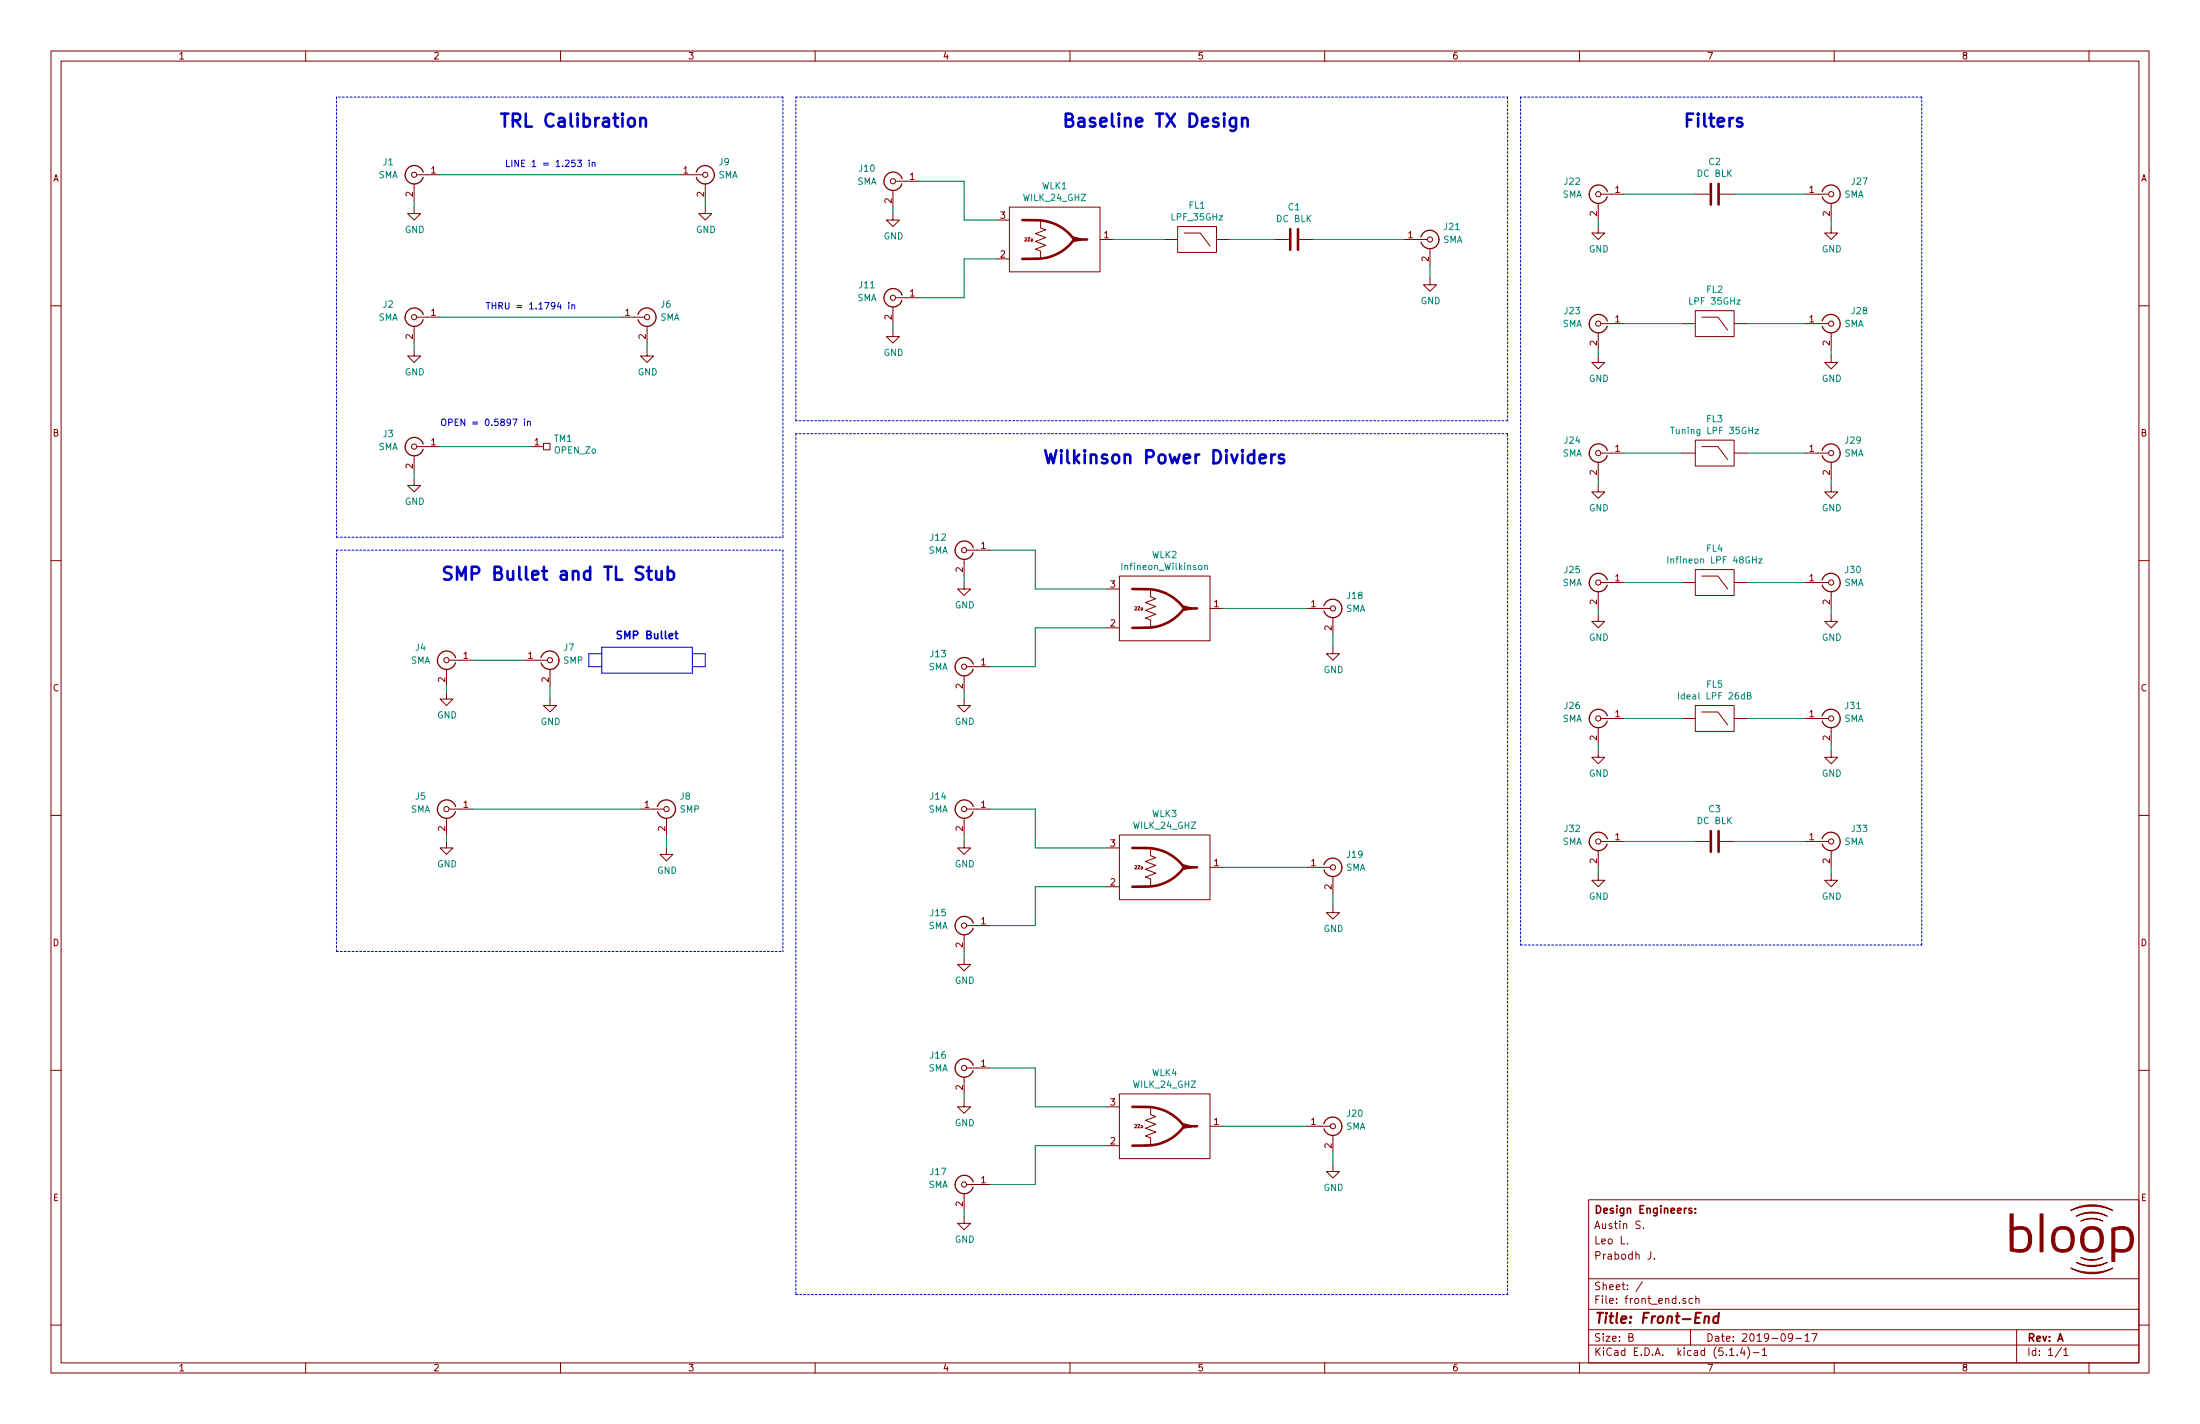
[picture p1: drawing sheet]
EESchema Schematic File Version 4
LIBS:front_end-cache
EELAYER 30 0
EELAYER END
$Descr B 17000 11000
encoding utf-8
Sheet 1 1
Title "Front-End"
Date "2019-09-17"
Rev "A"
Comp ""
Comment1 "Prabodh J."
Comment2 "Leo L."
Comment3 "Austin S."
Comment4 "Design Engineers:"
$EndDescr
Wire Wire Line
	8600 1850 9000 1850
Wire Wire Line
	7700 1700 7450 1700
Wire Wire Line
	7700 2000 7450 2000
$Comp
L power:GND #PWR0101
U 1 1
P 11050 2150
F 0 "#PWR0101" H 11050 1900 50  0001 C CNN
F 1 "GND" H 11055 1977 50  0000 C CNN
F 2 "" H 11050 2150 50  0001 C CNN
F 3 "" H 11050 2150 50  0001 C CNN
	1    11050 2150
	1    0    0    -1  
$EndComp
Wire Wire Line
	14150 1700 14150 1750
$Comp
L power:GND #PWR0103
U 1 1
P 14150 1750
F 0 "#PWR0103" H 14150 1500 50  0001 C CNN
F 1 "GND" H 14155 1577 50  0000 C CNN
F 2 "" H 14150 1750 50  0001 C CNN
F 3 "" H 14150 1750 50  0001 C CNN
	1    14150 1750
	1    0    0    -1  
$EndComp
Wire Wire Line
	13400 1500 13950 1500
$Comp
L power:GND #PWR0104
U 1 1
P 6900 2550
F 0 "#PWR0104" H 6900 2300 50  0001 C CNN
F 1 "GND" H 6905 2377 50  0000 C CNN
F 2 "" H 6900 2550 50  0001 C CNN
F 3 "" H 6900 2550 50  0001 C CNN
	1    6900 2550
	1    0    0    -1  
$EndComp
$Comp
L power:GND #PWR0105
U 1 1
P 6900 1650
F 0 "#PWR0105" H 6900 1400 50  0001 C CNN
F 1 "GND" H 6905 1477 50  0000 C CNN
F 2 "" H 6900 1650 50  0001 C CNN
F 3 "" H 6900 1650 50  0001 C CNN
	1    6900 1650
	1    0    0    -1  
$EndComp
Wire Wire Line
	6900 1600 6900 1650
Wire Wire Line
	6900 2500 6900 2550
Wire Wire Line
	7450 2000 7450 2300
Wire Wire Line
	7450 2300 7100 2300
Wire Wire Line
	7450 1700 7450 1400
Wire Wire Line
	7450 1400 7100 1400
$Comp
L power:GND #PWR0106
U 1 1
P 12350 1750
F 0 "#PWR0106" H 12350 1500 50  0001 C CNN
F 1 "GND" H 12355 1577 50  0000 C CNN
F 2 "" H 12350 1750 50  0001 C CNN
F 3 "" H 12350 1750 50  0001 C CNN
	1    12350 1750
	1    0    0    -1  
$EndComp
Wire Wire Line
	12350 1700 12350 1750
Wire Wire Line
	13100 1500 12550 1500
Wire Wire Line
	5000 2650 5000 2700
$Comp
L power:GND #PWR0107
U 1 1
P 5000 2700
F 0 "#PWR0107" H 5000 2450 50  0001 C CNN
F 1 "GND" H 5005 2527 50  0000 C CNN
F 2 "" H 5000 2700 50  0001 C CNN
F 3 "" H 5000 2700 50  0001 C CNN
	1    5000 2700
	1    0    0    -1  
$EndComp
$Comp
L power:GND #PWR0108
U 1 1
P 3200 2700
F 0 "#PWR0108" H 3200 2450 50  0001 C CNN
F 1 "GND" H 3205 2527 50  0000 C CNN
F 2 "" H 3200 2700 50  0001 C CNN
F 3 "" H 3200 2700 50  0001 C CNN
	1    3200 2700
	1    0    0    -1  
$EndComp
Wire Wire Line
	3200 2650 3200 2700
Wire Wire Line
	3400 2450 4800 2450
Text Notes 3750 2400 0    50   ~ 0
THRU = 1.1794 in\n
$Comp
L bloop:LPF_35GHz FL1
U 1 1
P 9250 1850
F 0 "FL1" H 9250 2115 50  0000 C CNN
F 1 "LPF_35GHz" H 9250 2024 50  0000 C CNN
F 2 "bloop:35GHz_LPF" H 9250 1600 50  0001 C CNN
F 3 "" H 8750 2100 50  0001 C CNN
	1    9250 1850
	1    0    0    -1  
$EndComp
$Comp
L bloop:WILK_24_GHZ WLK1
U 1 1
P 8150 1850
F 0 "WLK1" H 8150 2265 50  0000 C CNN
F 1 "WILK_24_GHZ" H 8150 2174 50  0000 C CNN
F 2 "bloop:Wilk_AWR_Mod" H 8150 2200 50  0001 C CNN
F 3 "" H 8150 2200 50  0001 C CNN
	1    8150 1850
	1    0    0    -1  
$EndComp
$Comp
L Connector:Conn_Coaxial J21
U 1 1
P 11050 1850
F 0 "J21" H 11150 1950 50  0000 L CNN
F 1 "SMA" H 11150 1850 50  0000 L CNN
F 2 "bloop:292-06A-5" H 11050 1850 50  0001 C CNN
F 3 "https://www.hasco-inc.com/content/Southwest/End%20Launch/Jack/SMA_jack_endlaunch_genoutline.pdf" H 11050 1850 50  0001 C CNN
F 4 "292-06A-5" H 11050 1850 50  0001 C CNN "MPN"
	1    11050 1850
	1    0    0    -1  
$EndComp
$Comp
L Device:C C1
U 1 1
P 10000 1850
F 0 "C1" V 9748 1850 50  0000 C CNN
F 1 "DC BLK" V 9839 1850 50  0000 C CNN
F 2 "bloop:DC_Block" H 10038 1700 50  0001 C CNN
F 3 "~" H 10000 1850 50  0001 C CNN
	1    10000 1850
	0    1    1    0   
$EndComp
$Comp
L Connector:Conn_Coaxial J27
U 1 1
P 14150 1500
F 0 "J27" H 14300 1600 50  0000 L CNN
F 1 "SMA" H 14250 1500 50  0000 L CNN
F 2 "bloop:292-06A-5" H 14150 1500 50  0001 C CNN
F 3 "https://www.hasco-inc.com/content/Southwest/End%20Launch/Jack/SMA_jack_endlaunch_genoutline.pdf" H 14150 1500 50  0001 C CNN
F 4 "292-06A-5" H 14150 1500 50  0001 C CNN "MPN"
	1    14150 1500
	1    0    0    -1  
$EndComp
$Comp
L Connector:Conn_Coaxial J10
U 1 1
P 6900 1400
F 0 "J10" H 7100 1500 50  0000 C CNN
F 1 "SMA" H 7100 1400 50  0000 C CNN
F 2 "bloop:292-06A-5" H 6900 1400 50  0001 C CNN
F 3 "https://www.hasco-inc.com/content/Southwest/End%20Launch/Jack/SMA_jack_endlaunch_genoutline.pdf" H 6900 1400 50  0001 C CNN
F 4 "292-06A-5" H 6900 1400 50  0001 C CNN "MPN"
	1    6900 1400
	-1   0    0    -1  
$EndComp
$Comp
L Connector:Conn_Coaxial J11
U 1 1
P 6900 2300
F 0 "J11" H 7100 2400 50  0000 C CNN
F 1 "SMA" H 7100 2300 50  0000 C CNN
F 2 "bloop:292-06A-5" H 6900 2300 50  0001 C CNN
F 3 "https://www.hasco-inc.com/content/Southwest/End%20Launch/Jack/SMA_jack_endlaunch_genoutline.pdf" H 6900 2300 50  0001 C CNN
F 4 "292-06A-5" H 6900 2300 50  0001 C CNN "MPN"
	1    6900 2300
	-1   0    0    -1  
$EndComp
$Comp
L Connector:Conn_Coaxial J22
U 1 1
P 12350 1500
F 0 "J22" H 12550 1600 50  0000 C CNN
F 1 "SMA" H 12550 1500 50  0000 C CNN
F 2 "bloop:292-06A-5" H 12350 1500 50  0001 C CNN
F 3 "https://www.hasco-inc.com/content/Southwest/End%20Launch/Jack/SMA_jack_endlaunch_genoutline.pdf" H 12350 1500 50  0001 C CNN
F 4 "292-06A-5" H 12350 1500 50  0001 C CNN "MPN"
	1    12350 1500
	-1   0    0    -1  
$EndComp
$Comp
L Device:C C2
U 1 1
P 13250 1500
F 0 "C2" V 12998 1500 50  0000 C CNN
F 1 "DC BLK" V 13089 1500 50  0000 C CNN
F 2 "bloop:DC_Block" H 13288 1350 50  0001 C CNN
F 3 "~" H 13250 1500 50  0001 C CNN
	1    13250 1500
	0    1    1    0   
$EndComp
$Comp
L Connector:Conn_Coaxial J6
U 1 1
P 5000 2450
F 0 "J6" H 5100 2550 50  0000 L CNN
F 1 "SMA" H 5100 2450 50  0000 L CNN
F 2 "bloop:292-06A-5" H 5000 2450 50  0001 C CNN
F 3 "https://www.hasco-inc.com/content/Southwest/End%20Launch/Jack/SMA_jack_endlaunch_genoutline.pdf" H 5000 2450 50  0001 C CNN
F 4 "292-06A-5" H 5000 2450 50  0001 C CNN "MPN"
	1    5000 2450
	1    0    0    -1  
$EndComp
$Comp
L Connector:Conn_Coaxial J2
U 1 1
P 3200 2450
F 0 "J2" H 3400 2550 50  0000 C CNN
F 1 "SMA" H 3400 2450 50  0000 C CNN
F 2 "bloop:292-06A-5" H 3200 2450 50  0001 C CNN
F 3 "https://www.hasco-inc.com/content/Southwest/End%20Launch/Jack/SMA_jack_endlaunch_genoutline.pdf" H 3200 2450 50  0001 C CNN
F 4 "292-06A-5" H 3200 2450 50  0001 C CNN "MPN"
	1    3200 2450
	-1   0    0    -1  
$EndComp
Wire Wire Line
	5450 1550 5450 1600
$Comp
L power:GND #PWR0109
U 1 1
P 5450 1600
F 0 "#PWR0109" H 5450 1350 50  0001 C CNN
F 1 "GND" H 5455 1427 50  0000 C CNN
F 2 "" H 5450 1600 50  0001 C CNN
F 3 "" H 5450 1600 50  0001 C CNN
	1    5450 1600
	1    0    0    -1  
$EndComp
$Comp
L power:GND #PWR0110
U 1 1
P 3200 1600
F 0 "#PWR0110" H 3200 1350 50  0001 C CNN
F 1 "GND" H 3205 1427 50  0000 C CNN
F 2 "" H 3200 1600 50  0001 C CNN
F 3 "" H 3200 1600 50  0001 C CNN
	1    3200 1600
	1    0    0    -1  
$EndComp
Wire Wire Line
	3200 1550 3200 1600
Wire Wire Line
	3400 1350 5250 1350
Text Notes 3900 1300 0    50   ~ 0
LINE 1 = 1.253 in\n
$Comp
L Connector:Conn_Coaxial J9
U 1 1
P 5450 1350
F 0 "J9" H 5550 1450 50  0000 L CNN
F 1 "SMA" H 5550 1350 50  0000 L CNN
F 2 "bloop:292-06A-5" H 5450 1350 50  0001 C CNN
F 3 "https://www.hasco-inc.com/content/Southwest/End%20Launch/Jack/SMA_jack_endlaunch_genoutline.pdf" H 5450 1350 50  0001 C CNN
F 4 "292-06A-5" H 5450 1350 50  0001 C CNN "MPN"
	1    5450 1350
	1    0    0    -1  
$EndComp
$Comp
L Connector:Conn_Coaxial J1
U 1 1
P 3200 1350
F 0 "J1" H 3400 1450 50  0000 C CNN
F 1 "SMA" H 3400 1350 50  0000 C CNN
F 2 "bloop:292-06A-5" H 3200 1350 50  0001 C CNN
F 3 "https://www.hasco-inc.com/content/Southwest/End%20Launch/Jack/SMA_jack_endlaunch_genoutline.pdf" H 3200 1350 50  0001 C CNN
F 4 "292-06A-5" H 3200 1350 50  0001 C CNN "MPN"
	1    3200 1350
	-1   0    0    -1  
$EndComp
$Comp
L power:GND #PWR0111
U 1 1
P 3200 3700
F 0 "#PWR0111" H 3200 3450 50  0001 C CNN
F 1 "GND" H 3205 3527 50  0000 C CNN
F 2 "" H 3200 3700 50  0001 C CNN
F 3 "" H 3200 3700 50  0001 C CNN
	1    3200 3700
	1    0    0    -1  
$EndComp
Wire Wire Line
	3200 3650 3200 3700
Wire Wire Line
	3400 3450 4100 3450
Text Notes 3400 3300 0    50   ~ 0
OPEN = 0.5897 in
$Comp
L Connector:Conn_Coaxial J3
U 1 1
P 3200 3450
F 0 "J3" H 3400 3550 50  0000 C CNN
F 1 "SMA" H 3400 3450 50  0000 C CNN
F 2 "bloop:292-06A-5" H 3200 3450 50  0001 C CNN
F 3 "https://www.hasco-inc.com/content/Southwest/End%20Launch/Jack/SMA_jack_endlaunch_genoutline.pdf" H 3200 3450 50  0001 C CNN
F 4 "292-06A-5" H 3200 3450 50  0001 C CNN "MPN"
	1    3200 3450
	-1   0    0    -1  
$EndComp
Wire Notes Line
	2600 750  2600 4150
Wire Notes Line
	2600 4150 6050 4150
Wire Notes Line
	6050 4150 6050 750 
Wire Notes Line
	6050 750  2600 750 
Text Notes 3850 1000 0    100  ~ 20
TRL Calibration
Wire Notes Line
	11650 750  11650 3250
Wire Notes Line
	11650 3250 6150 3250
Wire Notes Line
	6150 3250 6150 750 
Wire Notes Line
	6150 750  11650 750 
Text Notes 8200 1000 0    100  ~ 20
Baseline TX Design
$Comp
L Connector:Conn_Coaxial J23
U 1 1
P 12350 2500
F 0 "J23" H 12550 2600 50  0000 C CNN
F 1 "SMA" H 12550 2500 50  0000 C CNN
F 2 "bloop:292-06A-5" H 12350 2500 50  0001 C CNN
F 3 "https://www.hasco-inc.com/content/Southwest/End%20Launch/Jack/SMA_jack_endlaunch_genoutline.pdf" H 12350 2500 50  0001 C CNN
F 4 "292-06A-5" H 12350 2500 50  0001 C CNN "MPN"
	1    12350 2500
	-1   0    0    -1  
$EndComp
$Comp
L Connector:Conn_Coaxial J28
U 1 1
P 14150 2500
F 0 "J28" H 14300 2600 50  0000 L CNN
F 1 "SMA" H 14250 2500 50  0000 L CNN
F 2 "bloop:292-06A-5" H 14150 2500 50  0001 C CNN
F 3 "https://www.hasco-inc.com/content/Southwest/End%20Launch/Jack/SMA_jack_endlaunch_genoutline.pdf" H 14150 2500 50  0001 C CNN
F 4 "292-06A-5" H 14150 2500 50  0001 C CNN "MPN"
	1    14150 2500
	1    0    0    -1  
$EndComp
$Comp
L bloop:LPF_35GHz FL2
U 1 1
P 13250 2500
F 0 "FL2" H 13250 2765 50  0000 C CNN
F 1 "LPF 35GHz" H 13250 2674 50  0000 C CNN
F 2 "bloop:35GHz_LPF" H 13250 2250 50  0001 C CNN
F 3 "" H 12750 2750 50  0001 C CNN
	1    13250 2500
	1    0    0    -1  
$EndComp
Wire Wire Line
	13000 2500 12550 2500
Wire Wire Line
	12350 2700 12350 2750
$Comp
L power:GND #PWR0112
U 1 1
P 12350 2750
F 0 "#PWR0112" H 12350 2500 50  0001 C CNN
F 1 "GND" H 12355 2577 50  0000 C CNN
F 2 "" H 12350 2750 50  0001 C CNN
F 3 "" H 12350 2750 50  0001 C CNN
	1    12350 2750
	1    0    0    -1  
$EndComp
Wire Wire Line
	13500 2500 13950 2500
$Comp
L power:GND #PWR0113
U 1 1
P 14150 2750
F 0 "#PWR0113" H 14150 2500 50  0001 C CNN
F 1 "GND" H 14155 2577 50  0000 C CNN
F 2 "" H 14150 2750 50  0001 C CNN
F 3 "" H 14150 2750 50  0001 C CNN
	1    14150 2750
	1    0    0    -1  
$EndComp
Wire Wire Line
	14150 2700 14150 2750
$Comp
L Connector:Conn_Coaxial J13
U 1 1
P 7450 5150
F 0 "J13" H 7650 5250 50  0000 C CNN
F 1 "SMA" H 7650 5150 50  0000 C CNN
F 2 "bloop:292-06A-5" H 7450 5150 50  0001 C CNN
F 3 "https://www.hasco-inc.com/content/Southwest/End%20Launch/Jack/SMA_jack_endlaunch_genoutline.pdf" H 7450 5150 50  0001 C CNN
F 4 "292-06A-5" H 7450 5150 50  0001 C CNN "MPN"
	1    7450 5150
	-1   0    0    -1  
$EndComp
$Comp
L Connector:Conn_Coaxial J12
U 1 1
P 7450 4250
F 0 "J12" H 7650 4350 50  0000 C CNN
F 1 "SMA" H 7650 4250 50  0000 C CNN
F 2 "bloop:292-06A-5" H 7450 4250 50  0001 C CNN
F 3 "https://www.hasco-inc.com/content/Southwest/End%20Launch/Jack/SMA_jack_endlaunch_genoutline.pdf" H 7450 4250 50  0001 C CNN
F 4 "292-06A-5" H 7450 4250 50  0001 C CNN "MPN"
	1    7450 4250
	-1   0    0    -1  
$EndComp
$Comp
L Connector:Conn_Coaxial J18
U 1 1
P 10300 4700
F 0 "J18" H 10400 4800 50  0000 L CNN
F 1 "SMA" H 10400 4700 50  0000 L CNN
F 2 "bloop:292-06A-5" H 10300 4700 50  0001 C CNN
F 3 "https://www.hasco-inc.com/content/Southwest/End%20Launch/Jack/SMA_jack_endlaunch_genoutline.pdf" H 10300 4700 50  0001 C CNN
F 4 "292-06A-5" H 10300 4700 50  0001 C CNN "MPN"
	1    10300 4700
	1    0    0    -1  
$EndComp
$Comp
L bloop:WILK_24_GHZ WLK2
U 1 1
P 9000 4700
F 0 "WLK2" H 9000 5115 50  0000 C CNN
F 1 "Infineon_Wilkinson" H 9000 5024 50  0000 C CNN
F 2 "bloop:Infineon_Wilkinson" H 9000 5050 50  0001 C CNN
F 3 "" H 9000 5050 50  0001 C CNN
	1    9000 4700
	1    0    0    -1  
$EndComp
Wire Wire Line
	8000 4250 7650 4250
Wire Wire Line
	8000 4550 8000 4250
Wire Wire Line
	8000 5150 7650 5150
Wire Wire Line
	8000 4850 8000 5150
Wire Wire Line
	7450 5350 7450 5400
Wire Wire Line
	7450 4450 7450 4500
$Comp
L power:GND #PWR0114
U 1 1
P 7450 4500
F 0 "#PWR0114" H 7450 4250 50  0001 C CNN
F 1 "GND" H 7455 4327 50  0000 C CNN
F 2 "" H 7450 4500 50  0001 C CNN
F 3 "" H 7450 4500 50  0001 C CNN
	1    7450 4500
	1    0    0    -1  
$EndComp
$Comp
L power:GND #PWR0115
U 1 1
P 7450 5400
F 0 "#PWR0115" H 7450 5150 50  0001 C CNN
F 1 "GND" H 7455 5227 50  0000 C CNN
F 2 "" H 7450 5400 50  0001 C CNN
F 3 "" H 7450 5400 50  0001 C CNN
	1    7450 5400
	1    0    0    -1  
$EndComp
Wire Wire Line
	9450 4700 10100 4700
$Comp
L power:GND #PWR0116
U 1 1
P 10300 5000
F 0 "#PWR0116" H 10300 4750 50  0001 C CNN
F 1 "GND" H 10305 4827 50  0000 C CNN
F 2 "" H 10300 5000 50  0001 C CNN
F 3 "" H 10300 5000 50  0001 C CNN
	1    10300 5000
	1    0    0    -1  
$EndComp
Wire Wire Line
	10300 4900 10300 5000
Text Notes 4750 4950 0    59   ~ 12
SMP Bullet
Wire Notes Line style solid
	4550 5050 4650 5050
Wire Notes Line style solid
	4550 5150 4550 5050
Wire Notes Line style solid
	4650 5150 4550 5150
Wire Notes Line style solid
	5350 5200 4650 5200
Wire Notes Line style solid
	5450 5150 5350 5150
Wire Notes Line style solid
	5450 5050 5450 5150
Wire Notes Line style solid
	5350 5050 5450 5050
Wire Notes Line style solid
	4650 5000 5350 5000
$Comp
L Connector:Conn_Coaxial J7
U 1 1
P 4250 5100
F 0 "J7" H 4350 5200 50  0000 L CNN
F 1 "SMP" H 4350 5100 50  0000 L CNN
F 2 "bloop:0734153320" H 4250 5100 50  0001 C CNN
F 3 "https://www.molex.com/webdocs/datasheets/pdf/en-us/0734153320_RF_COAX_CONNECTORS.pdf" H 4250 5100 50  0001 C CNN
F 4 "0734153320" H 4250 5100 50  0001 C CNN "MPN"
	1    4250 5100
	1    0    0    -1  
$EndComp
$Comp
L power:GND #PWR0117
U 1 1
P 4250 5400
F 0 "#PWR0117" H 4250 5150 50  0001 C CNN
F 1 "GND" H 4255 5227 50  0000 C CNN
F 2 "" H 4250 5400 50  0001 C CNN
F 3 "" H 4250 5400 50  0001 C CNN
	1    4250 5400
	1    0    0    -1  
$EndComp
Wire Wire Line
	4250 5300 4250 5400
$Comp
L power:GND #PWR0118
U 1 1
P 3450 5350
F 0 "#PWR0118" H 3450 5100 50  0001 C CNN
F 1 "GND" H 3455 5177 50  0000 C CNN
F 2 "" H 3450 5350 50  0001 C CNN
F 3 "" H 3450 5350 50  0001 C CNN
	1    3450 5350
	1    0    0    -1  
$EndComp
Wire Wire Line
	3450 5300 3450 5350
$Comp
L Connector:Conn_Coaxial J4
U 1 1
P 3450 5100
F 0 "J4" H 3650 5200 50  0000 C CNN
F 1 "SMA" H 3650 5100 50  0000 C CNN
F 2 "bloop:292-06A-5" H 3450 5100 50  0001 C CNN
F 3 "https://www.hasco-inc.com/content/Southwest/End%20Launch/Jack/SMA_jack_endlaunch_genoutline.pdf" H 3450 5100 50  0001 C CNN
F 4 "292-06A-5" H 3450 5100 50  0001 C CNN "MPN"
	1    3450 5100
	-1   0    0    -1  
$EndComp
$Comp
L Connector:Conn_Coaxial J8
U 1 1
P 5150 6250
F 0 "J8" H 5250 6350 50  0000 L CNN
F 1 "SMP" H 5250 6250 50  0000 L CNN
F 2 "bloop:0734153320" H 5150 6250 50  0001 C CNN
F 3 "https://www.molex.com/webdocs/datasheets/pdf/en-us/0734153320_RF_COAX_CONNECTORS.pdf" H 5150 6250 50  0001 C CNN
F 4 "0734153320" H 5150 6250 50  0001 C CNN "MPN"
	1    5150 6250
	1    0    0    -1  
$EndComp
$Comp
L power:GND #PWR0119
U 1 1
P 5150 6550
F 0 "#PWR0119" H 5150 6300 50  0001 C CNN
F 1 "GND" H 5155 6377 50  0000 C CNN
F 2 "" H 5150 6550 50  0001 C CNN
F 3 "" H 5150 6550 50  0001 C CNN
	1    5150 6550
	1    0    0    -1  
$EndComp
Wire Wire Line
	5150 6450 5150 6550
$Comp
L power:GND #PWR0120
U 1 1
P 3450 6500
F 0 "#PWR0120" H 3450 6250 50  0001 C CNN
F 1 "GND" H 3455 6327 50  0000 C CNN
F 2 "" H 3450 6500 50  0001 C CNN
F 3 "" H 3450 6500 50  0001 C CNN
	1    3450 6500
	1    0    0    -1  
$EndComp
Wire Wire Line
	3450 6450 3450 6500
$Comp
L Connector:Conn_Coaxial J5
U 1 1
P 3450 6250
F 0 "J5" H 3650 6350 50  0000 C CNN
F 1 "SMA" H 3650 6250 50  0000 C CNN
F 2 "bloop:292-06A-5" H 3450 6250 50  0001 C CNN
F 3 "https://www.hasco-inc.com/content/Southwest/End%20Launch/Jack/SMA_jack_endlaunch_genoutline.pdf" H 3450 6250 50  0001 C CNN
F 4 "292-06A-5" H 3450 6250 50  0001 C CNN "MPN"
	1    3450 6250
	-1   0    0    -1  
$EndComp
$Comp
L Connector:Conn_Coaxial J24
U 1 1
P 12350 3500
F 0 "J24" H 12550 3600 50  0000 C CNN
F 1 "SMA" H 12550 3500 50  0000 C CNN
F 2 "bloop:292-06A-5" H 12350 3500 50  0001 C CNN
F 3 "https://www.hasco-inc.com/content/Southwest/End%20Launch/Jack/SMA_jack_endlaunch_genoutline.pdf" H 12350 3500 50  0001 C CNN
F 4 "292-06A-5" H 12350 3500 50  0001 C CNN "MPN"
	1    12350 3500
	-1   0    0    -1  
$EndComp
$Comp
L Connector:Conn_Coaxial J29
U 1 1
P 14150 3500
F 0 "J29" H 14250 3600 50  0000 L CNN
F 1 "SMA" H 14250 3500 50  0000 L CNN
F 2 "bloop:292-06A-5" H 14150 3500 50  0001 C CNN
F 3 "https://www.hasco-inc.com/content/Southwest/End%20Launch/Jack/SMA_jack_endlaunch_genoutline.pdf" H 14150 3500 50  0001 C CNN
F 4 "292-06A-5" H 14150 3500 50  0001 C CNN "MPN"
	1    14150 3500
	1    0    0    -1  
$EndComp
$Comp
L bloop:LPF_35GHz FL3
U 1 1
P 13250 3500
F 0 "FL3" H 13250 3765 50  0000 C CNN
F 1 "Tuning LPF 35GHz" H 13250 3674 50  0000 C CNN
F 2 "bloop:35GHz_LPF_Tuning" H 13250 3250 50  0001 C CNN
F 3 "" H 12750 3750 50  0001 C CNN
	1    13250 3500
	1    0    0    -1  
$EndComp
Wire Wire Line
	13000 3500 12550 3500
Wire Wire Line
	12350 3700 12350 3750
$Comp
L power:GND #PWR0122
U 1 1
P 12350 3750
F 0 "#PWR0122" H 12350 3500 50  0001 C CNN
F 1 "GND" H 12355 3577 50  0000 C CNN
F 2 "" H 12350 3750 50  0001 C CNN
F 3 "" H 12350 3750 50  0001 C CNN
	1    12350 3750
	1    0    0    -1  
$EndComp
Wire Wire Line
	13500 3500 13950 3500
$Comp
L power:GND #PWR0123
U 1 1
P 14150 3750
F 0 "#PWR0123" H 14150 3500 50  0001 C CNN
F 1 "GND" H 14155 3577 50  0000 C CNN
F 2 "" H 14150 3750 50  0001 C CNN
F 3 "" H 14150 3750 50  0001 C CNN
	1    14150 3750
	1    0    0    -1  
$EndComp
Wire Wire Line
	14150 3700 14150 3750
$Comp
L Connector:Conn_Coaxial J25
U 1 1
P 12350 4500
F 0 "J25" H 12550 4600 50  0000 C CNN
F 1 "SMA" H 12550 4500 50  0000 C CNN
F 2 "bloop:292-06A-5" H 12350 4500 50  0001 C CNN
F 3 "https://www.hasco-inc.com/content/Southwest/End%20Launch/Jack/SMA_jack_endlaunch_genoutline.pdf" H 12350 4500 50  0001 C CNN
F 4 "292-06A-5" H 12350 4500 50  0001 C CNN "MPN"
	1    12350 4500
	-1   0    0    -1  
$EndComp
$Comp
L Connector:Conn_Coaxial J30
U 1 1
P 14150 4500
F 0 "J30" H 14250 4600 50  0000 L CNN
F 1 "SMA" H 14250 4500 50  0000 L CNN
F 2 "bloop:292-06A-5" H 14150 4500 50  0001 C CNN
F 3 "https://www.hasco-inc.com/content/Southwest/End%20Launch/Jack/SMA_jack_endlaunch_genoutline.pdf" H 14150 4500 50  0001 C CNN
F 4 "292-06A-5" H 14150 4500 50  0001 C CNN "MPN"
	1    14150 4500
	1    0    0    -1  
$EndComp
$Comp
L bloop:LPF_35GHz FL4
U 1 1
P 13250 4500
F 0 "FL4" H 13250 4765 50  0000 C CNN
F 1 "Infineon LPF 48GHz" H 13250 4674 50  0000 C CNN
F 2 "bloop:Infineon_LPF" H 13250 4250 50  0001 C CNN
F 3 "" H 12750 4750 50  0001 C CNN
	1    13250 4500
	1    0    0    -1  
$EndComp
Wire Wire Line
	13000 4500 12550 4500
Wire Wire Line
	12350 4700 12350 4750
$Comp
L power:GND #PWR0124
U 1 1
P 12350 4750
F 0 "#PWR0124" H 12350 4500 50  0001 C CNN
F 1 "GND" H 12355 4577 50  0000 C CNN
F 2 "" H 12350 4750 50  0001 C CNN
F 3 "" H 12350 4750 50  0001 C CNN
	1    12350 4750
	1    0    0    -1  
$EndComp
Wire Wire Line
	13500 4500 13950 4500
$Comp
L power:GND #PWR0125
U 1 1
P 14150 4750
F 0 "#PWR0125" H 14150 4500 50  0001 C CNN
F 1 "GND" H 14155 4577 50  0000 C CNN
F 2 "" H 14150 4750 50  0001 C CNN
F 3 "" H 14150 4750 50  0001 C CNN
	1    14150 4750
	1    0    0    -1  
$EndComp
Wire Wire Line
	14150 4700 14150 4750
Wire Notes Line
	11750 750  11750 7300
Wire Notes Line
	14850 7300 14850 750 
Wire Notes Line
	14850 750  11750 750 
Text Notes 13000 1000 0    100  ~ 20
Filters
$Comp
L Connector:Conn_Coaxial J15
U 1 1
P 7450 7150
F 0 "J15" H 7650 7250 50  0000 C CNN
F 1 "SMA" H 7650 7150 50  0000 C CNN
F 2 "bloop:292-06A-5" H 7450 7150 50  0001 C CNN
F 3 "https://www.hasco-inc.com/content/Southwest/End%20Launch/Jack/SMA_jack_endlaunch_genoutline.pdf" H 7450 7150 50  0001 C CNN
F 4 "292-06A-5" H 7450 7150 50  0001 C CNN "MPN"
	1    7450 7150
	-1   0    0    -1  
$EndComp
$Comp
L Connector:Conn_Coaxial J14
U 1 1
P 7450 6250
F 0 "J14" H 7650 6350 50  0000 C CNN
F 1 "SMA" H 7650 6250 50  0000 C CNN
F 2 "bloop:292-06A-5" H 7450 6250 50  0001 C CNN
F 3 "https://www.hasco-inc.com/content/Southwest/End%20Launch/Jack/SMA_jack_endlaunch_genoutline.pdf" H 7450 6250 50  0001 C CNN
F 4 "292-06A-5" H 7450 6250 50  0001 C CNN "MPN"
	1    7450 6250
	-1   0    0    -1  
$EndComp
$Comp
L Connector:Conn_Coaxial J19
U 1 1
P 10300 6700
F 0 "J19" H 10400 6800 50  0000 L CNN
F 1 "SMA" H 10400 6700 50  0000 L CNN
F 2 "bloop:292-06A-5" H 10300 6700 50  0001 C CNN
F 3 "https://www.hasco-inc.com/content/Southwest/End%20Launch/Jack/SMA_jack_endlaunch_genoutline.pdf" H 10300 6700 50  0001 C CNN
F 4 "292-06A-5" H 10300 6700 50  0001 C CNN "MPN"
	1    10300 6700
	1    0    0    -1  
$EndComp
$Comp
L bloop:WILK_24_GHZ WLK3
U 1 1
P 9000 6700
F 0 "WLK3" H 9000 7115 50  0000 C CNN
F 1 "WILK_24_GHZ" H 9000 7024 50  0000 C CNN
F 2 "bloop:Wilk_Taper8_24GHz" H 9000 7050 50  0001 C CNN
F 3 "" H 9000 7050 50  0001 C CNN
	1    9000 6700
	1    0    0    -1  
$EndComp
Wire Wire Line
	7450 7350 7450 7400
Wire Wire Line
	7450 6450 7450 6500
$Comp
L power:GND #PWR0126
U 1 1
P 7450 6500
F 0 "#PWR0126" H 7450 6250 50  0001 C CNN
F 1 "GND" H 7455 6327 50  0000 C CNN
F 2 "" H 7450 6500 50  0001 C CNN
F 3 "" H 7450 6500 50  0001 C CNN
	1    7450 6500
	1    0    0    -1  
$EndComp
$Comp
L power:GND #PWR0127
U 1 1
P 7450 7400
F 0 "#PWR0127" H 7450 7150 50  0001 C CNN
F 1 "GND" H 7455 7227 50  0000 C CNN
F 2 "" H 7450 7400 50  0001 C CNN
F 3 "" H 7450 7400 50  0001 C CNN
	1    7450 7400
	1    0    0    -1  
$EndComp
Wire Wire Line
	9450 6700 10100 6700
$Comp
L power:GND #PWR0128
U 1 1
P 10300 7000
F 0 "#PWR0128" H 10300 6750 50  0001 C CNN
F 1 "GND" H 10305 6827 50  0000 C CNN
F 2 "" H 10300 7000 50  0001 C CNN
F 3 "" H 10300 7000 50  0001 C CNN
	1    10300 7000
	1    0    0    -1  
$EndComp
Wire Wire Line
	10300 6900 10300 7000
$Comp
L Connector:Conn_Coaxial J17
U 1 1
P 7450 9150
F 0 "J17" H 7650 9250 50  0000 C CNN
F 1 "SMA" H 7650 9150 50  0000 C CNN
F 2 "bloop:292-06A-5" H 7450 9150 50  0001 C CNN
F 3 "https://www.hasco-inc.com/content/Southwest/End%20Launch/Jack/SMA_jack_endlaunch_genoutline.pdf" H 7450 9150 50  0001 C CNN
F 4 "292-06A-5" H 7450 9150 50  0001 C CNN "MPN"
	1    7450 9150
	-1   0    0    -1  
$EndComp
$Comp
L Connector:Conn_Coaxial J16
U 1 1
P 7450 8250
F 0 "J16" H 7650 8350 50  0000 C CNN
F 1 "SMA" H 7650 8250 50  0000 C CNN
F 2 "bloop:292-06A-5" H 7450 8250 50  0001 C CNN
F 3 "https://www.hasco-inc.com/content/Southwest/End%20Launch/Jack/SMA_jack_endlaunch_genoutline.pdf" H 7450 8250 50  0001 C CNN
F 4 "292-06A-5" H 7450 8250 50  0001 C CNN "MPN"
	1    7450 8250
	-1   0    0    -1  
$EndComp
$Comp
L Connector:Conn_Coaxial J20
U 1 1
P 10300 8700
F 0 "J20" H 10400 8800 50  0000 L CNN
F 1 "SMA" H 10400 8700 50  0000 L CNN
F 2 "bloop:292-06A-5" H 10300 8700 50  0001 C CNN
F 3 "https://www.hasco-inc.com/content/Southwest/End%20Launch/Jack/SMA_jack_endlaunch_genoutline.pdf" H 10300 8700 50  0001 C CNN
F 4 "292-06A-5" H 10300 8700 50  0001 C CNN "MPN"
	1    10300 8700
	1    0    0    -1  
$EndComp
$Comp
L bloop:WILK_24_GHZ WLK4
U 1 1
P 9000 8700
F 0 "WLK4" H 9000 9115 50  0000 C CNN
F 1 "WILK_24_GHZ" H 9000 9024 50  0000 C CNN
F 2 "bloop:Wilk_AWR_Mod" H 9000 9050 50  0001 C CNN
F 3 "" H 9000 9050 50  0001 C CNN
	1    9000 8700
	1    0    0    -1  
$EndComp
Wire Wire Line
	7450 9350 7450 9400
Wire Wire Line
	7450 8450 7450 8500
$Comp
L power:GND #PWR0129
U 1 1
P 7450 8500
F 0 "#PWR0129" H 7450 8250 50  0001 C CNN
F 1 "GND" H 7455 8327 50  0000 C CNN
F 2 "" H 7450 8500 50  0001 C CNN
F 3 "" H 7450 8500 50  0001 C CNN
	1    7450 8500
	1    0    0    -1  
$EndComp
$Comp
L power:GND #PWR0130
U 1 1
P 7450 9400
F 0 "#PWR0130" H 7450 9150 50  0001 C CNN
F 1 "GND" H 7455 9227 50  0000 C CNN
F 2 "" H 7450 9400 50  0001 C CNN
F 3 "" H 7450 9400 50  0001 C CNN
	1    7450 9400
	1    0    0    -1  
$EndComp
Wire Wire Line
	9450 8700 10100 8700
$Comp
L power:GND #PWR0131
U 1 1
P 10300 9000
F 0 "#PWR0131" H 10300 8750 50  0001 C CNN
F 1 "GND" H 10305 8827 50  0000 C CNN
F 2 "" H 10300 9000 50  0001 C CNN
F 3 "" H 10300 9000 50  0001 C CNN
	1    10300 9000
	1    0    0    -1  
$EndComp
Wire Wire Line
	10300 8900 10300 9000
Wire Notes Line
	6150 3350 6150 10000
Wire Notes Line
	6150 10000 11650 10000
Wire Notes Line
	11650 10000 11650 3350
Wire Notes Line
	11650 3350 6150 3350
Text Notes 8050 3600 0    100  ~ 20
Wilkinson Power Dividers
Wire Notes Line style solid
	4650 5000 4650 5200
Wire Notes Line style solid
	5350 5000 5350 5200
Wire Notes Line
	2600 4250 6050 4250
Wire Notes Line
	6050 4250 6050 7350
Wire Notes Line
	2600 7350 2600 4250
Wire Notes Line
	2600 7350 6050 7350
Text Notes 3400 4500 0    100  ~ 20
SMP Bullet and TL Stub
Wire Notes Line
	11750 7300 14850 7300
$Comp
L Connector:Conn_Coaxial J31
U 1 1
P 14150 5550
F 0 "J31" H 14250 5650 50  0000 L CNN
F 1 "SMA" H 14250 5550 50  0000 L CNN
F 2 "bloop:292-06A-5" H 14150 5550 50  0001 C CNN
F 3 "https://www.hasco-inc.com/content/Southwest/End%20Launch/Jack/SMA_jack_endlaunch_genoutline.pdf" H 14150 5550 50  0001 C CNN
F 4 "292-06A-5" H 14150 5550 50  0001 C CNN "MPN"
	1    14150 5550
	1    0    0    -1  
$EndComp
$Comp
L bloop:LPF_35GHz FL5
U 1 1
P 13250 5550
F 0 "FL5" H 13250 5815 50  0000 C CNN
F 1 "Ideal LPF 26dB" H 13250 5724 50  0000 C CNN
F 2 "bloop:Ideal_LPF_26dB" H 13250 5300 50  0001 C CNN
F 3 "" H 12750 5800 50  0001 C CNN
	1    13250 5550
	1    0    0    -1  
$EndComp
Wire Wire Line
	13000 5550 12550 5550
Wire Wire Line
	12350 5750 12350 5800
$Comp
L power:GND #PWR0132
U 1 1
P 12350 5800
F 0 "#PWR0132" H 12350 5550 50  0001 C CNN
F 1 "GND" H 12355 5627 50  0000 C CNN
F 2 "" H 12350 5800 50  0001 C CNN
F 3 "" H 12350 5800 50  0001 C CNN
	1    12350 5800
	1    0    0    -1  
$EndComp
Wire Wire Line
	13500 5550 13950 5550
$Comp
L power:GND #PWR0133
U 1 1
P 14150 5800
F 0 "#PWR0133" H 14150 5550 50  0001 C CNN
F 1 "GND" H 14155 5627 50  0000 C CNN
F 2 "" H 14150 5800 50  0001 C CNN
F 3 "" H 14150 5800 50  0001 C CNN
	1    14150 5800
	1    0    0    -1  
$EndComp
Wire Wire Line
	14150 5750 14150 5800
$Comp
L Connector:Conn_Coaxial J26
U 1 1
P 12350 5550
F 0 "J26" H 12550 5650 50  0000 C CNN
F 1 "SMA" H 12550 5550 50  0000 C CNN
F 2 "bloop:292-06A-5" H 12350 5550 50  0001 C CNN
F 3 "https://www.hasco-inc.com/content/Southwest/End%20Launch/Jack/SMA_jack_endlaunch_genoutline.pdf" H 12350 5550 50  0001 C CNN
F 4 "292-06A-5" H 12350 5550 50  0001 C CNN "MPN"
	1    12350 5550
	-1   0    0    -1  
$EndComp
Wire Wire Line
	8000 6250 7650 6250
Wire Wire Line
	8000 6550 8000 6250
Wire Wire Line
	8000 7150 7650 7150
Wire Wire Line
	8000 6850 8000 7150
Wire Wire Line
	8000 8250 7650 8250
Wire Wire Line
	8000 8550 8000 8250
Wire Wire Line
	8000 9150 7650 9150
Wire Wire Line
	8000 8850 8000 9150
Wire Wire Line
	8000 4550 8550 4550
Wire Wire Line
	8000 4850 8550 4850
Wire Wire Line
	8000 6550 8550 6550
Wire Wire Line
	8000 6850 8550 6850
Wire Wire Line
	8000 8550 8550 8550
Wire Wire Line
	8000 8850 8550 8850
$Comp
L bloop:OPEN_Zo TM1
U 1 1
P 4100 3450
F 0 "TM1" H 4278 3514 50  0000 L CNN
F 1 "OPEN_Zo" H 4278 3423 50  0000 L CNN
F 2 "bloop:OPEN_21mil" H 4100 3600 50  0001 C CNN
F 3 "" H 4100 3600 50  0001 C CNN
	1    4100 3450
	1    0    0    -1  
$EndComp
Wire Wire Line
	9850 1850 9500 1850
Wire Wire Line
	3650 5100 4050 5100
Wire Wire Line
	11050 2050 11050 2150
Wire Wire Line
	3650 6250 4950 6250
Wire Wire Line
	10150 1850 10850 1850
Wire Wire Line
	14150 6700 14150 6750
$Comp
L power:GND #PWR0102
U 1 1
P 14150 6750
F 0 "#PWR0102" H 14150 6500 50  0001 C CNN
F 1 "GND" H 14155 6577 50  0000 C CNN
F 2 "" H 14150 6750 50  0001 C CNN
F 3 "" H 14150 6750 50  0001 C CNN
	1    14150 6750
	1    0    0    -1  
$EndComp
Wire Wire Line
	13400 6500 13950 6500
$Comp
L power:GND #PWR0121
U 1 1
P 12350 6750
F 0 "#PWR0121" H 12350 6500 50  0001 C CNN
F 1 "GND" H 12355 6577 50  0000 C CNN
F 2 "" H 12350 6750 50  0001 C CNN
F 3 "" H 12350 6750 50  0001 C CNN
	1    12350 6750
	1    0    0    -1  
$EndComp
Wire Wire Line
	12350 6700 12350 6750
Wire Wire Line
	13100 6500 12550 6500
$Comp
L Connector:Conn_Coaxial J33
U 1 1
P 14150 6500
F 0 "J33" H 14300 6600 50  0000 L CNN
F 1 "SMA" H 14250 6500 50  0000 L CNN
F 2 "bloop:292-06A-5" H 14150 6500 50  0001 C CNN
F 3 "https://www.hasco-inc.com/content/Southwest/End%20Launch/Jack/SMA_jack_endlaunch_genoutline.pdf" H 14150 6500 50  0001 C CNN
F 4 "292-06A-5" H 14150 6500 50  0001 C CNN "MPN"
	1    14150 6500
	1    0    0    -1  
$EndComp
$Comp
L Connector:Conn_Coaxial J32
U 1 1
P 12350 6500
F 0 "J32" H 12550 6600 50  0000 C CNN
F 1 "SMA" H 12550 6500 50  0000 C CNN
F 2 "bloop:292-06A-5" H 12350 6500 50  0001 C CNN
F 3 "https://www.hasco-inc.com/content/Southwest/End%20Launch/Jack/SMA_jack_endlaunch_genoutline.pdf" H 12350 6500 50  0001 C CNN
F 4 "292-06A-5" H 12350 6500 50  0001 C CNN "MPN"
	1    12350 6500
	-1   0    0    -1  
$EndComp
$Comp
L Device:C C3
U 1 1
P 13250 6500
F 0 "C3" V 12998 6500 50  0000 C CNN
F 1 "DC BLK" V 13089 6500 50  0000 C CNN
F 2 "bloop:C_0402_RF" H 13288 6350 50  0001 C CNN
F 3 "~" H 13250 6500 50  0001 C CNN
	1    13250 6500
	0    1    1    0   
$EndComp
$EndSCHEMATC
